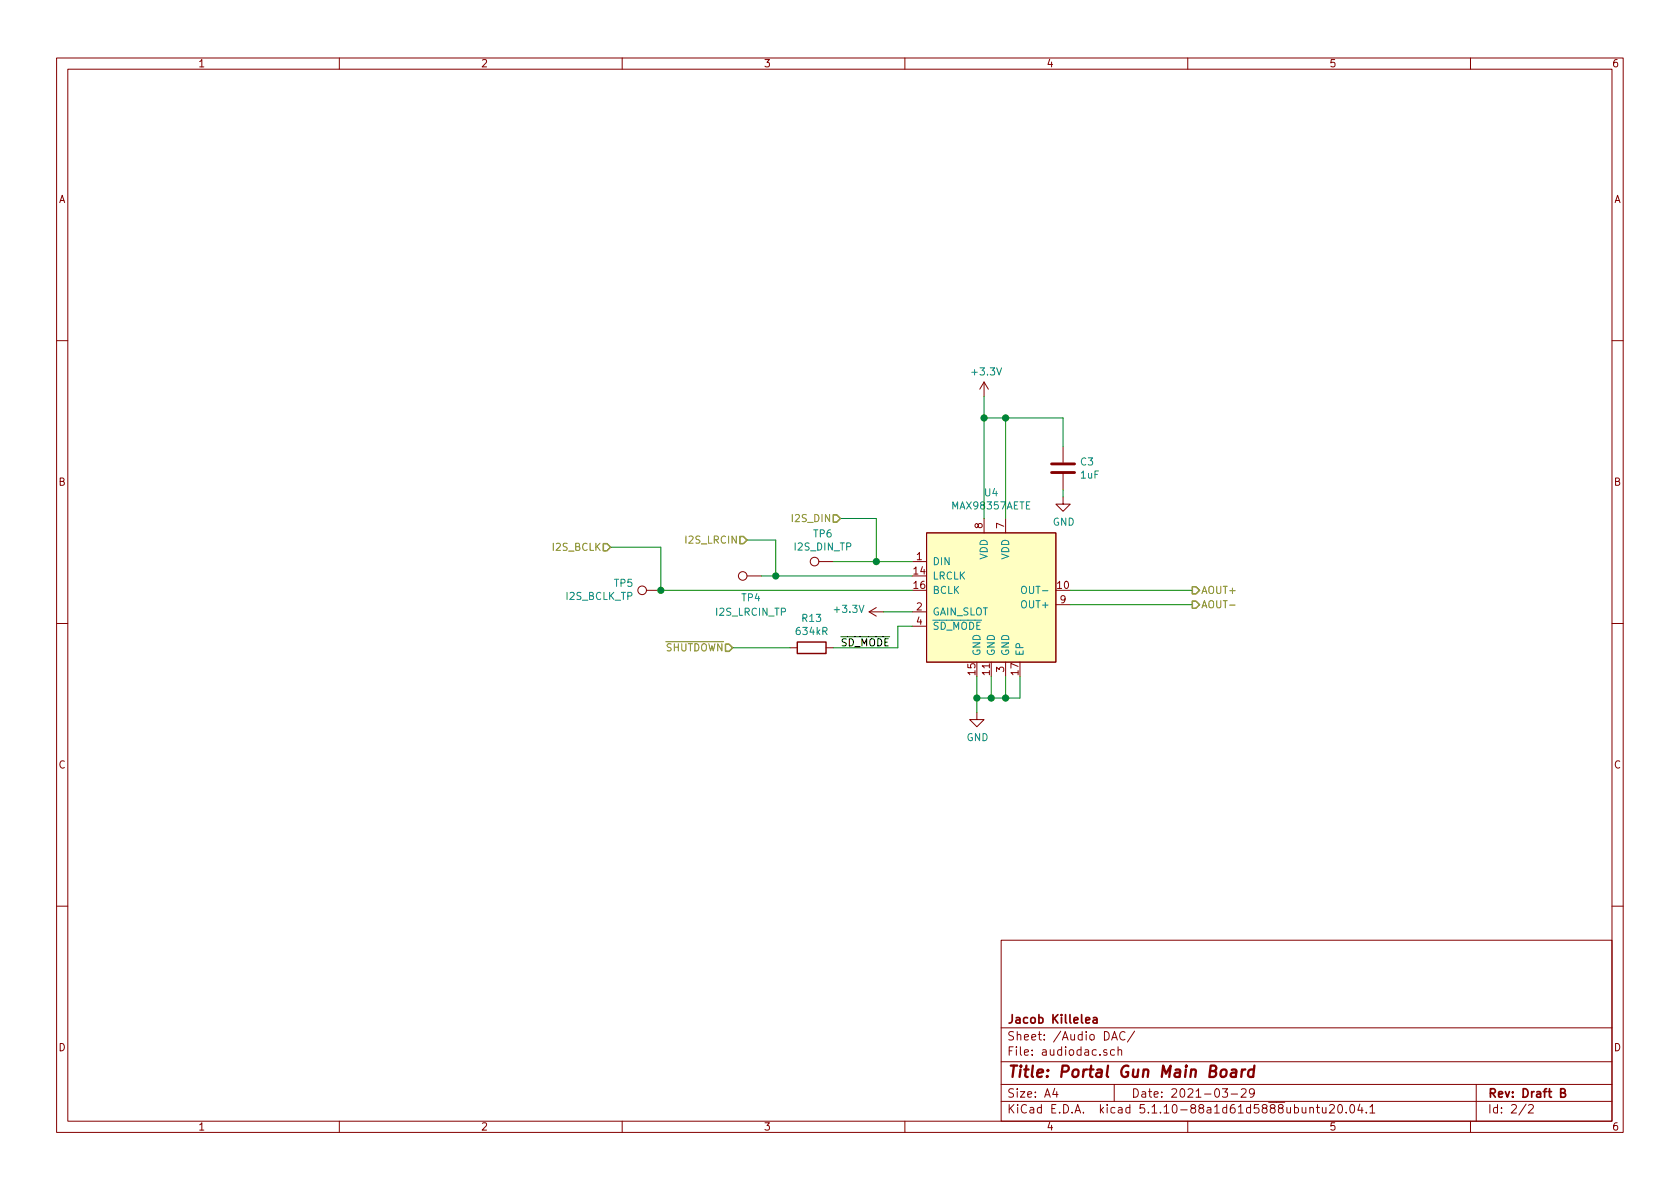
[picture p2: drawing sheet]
EESchema Schematic File Version 4
EELAYER 30 0
EELAYER END
$Descr A4 11693 8268
encoding utf-8
Sheet 2 2
Title "Portal Gun Main Board"
Date "2021-03-29"
Rev "Draft B"
Comp "Jacob Killelea"
Comment1 ""
Comment2 ""
Comment3 ""
Comment4 ""
$EndDescr
Text HLabel 8300 4100 2    50   Output ~ 0
AOUT+
Text HLabel 8300 4200 2    50   Output ~ 0
AOUT-
Wire Wire Line
	7450 4200 8300 4200
Text HLabel 5200 3750 0    50   Input ~ 0
I2S_LRCIN
Text HLabel 4250 3800 0    50   Input ~ 0
I2S_BCLK
$Comp
L power:+3.3V #PWR0119
U 1 1
P 6850 2750
F 0 "#PWR0119" H 6850 2600 50  0001 C CNN
F 1 "+3.3V" H 6865 2923 50  0000 C CNN
F 2 "" H 6850 2750 50  0001 C CNN
F 3 "" H 6850 2750 50  0001 C CNN
	1    6850 2750
	1    0    0    -1  
$EndComp
$Comp
L Device:C C?
U 1 1
P 7400 3250
AR Path="/602A02BF" Ref="C?"  Part="1" 
AR Path="/601DE08D/602A02BF" Ref="C3"  Part="1" 
F 0 "C3" H 7515 3296 50  0000 L CNN
F 1 "1uF" H 7515 3205 50  0000 L CNN
F 2 "Capacitor_SMD:C_0805_2012Metric" H 7438 3100 50  0001 C CNN
F 3 "~" H 7400 3250 50  0001 C CNN
	1    7400 3250
	1    0    0    -1  
$EndComp
$Comp
L power:GND #PWR0125
U 1 1
P 7400 3450
F 0 "#PWR0125" H 7400 3200 50  0001 C CNN
F 1 "GND" H 7405 3277 50  0000 C CNN
F 2 "" H 7400 3450 50  0001 C CNN
F 3 "" H 7400 3450 50  0001 C CNN
	1    7400 3450
	1    0    0    -1  
$EndComp
Wire Wire Line
	7400 3450 7400 3400
$Comp
L power:GND #PWR0127
U 1 1
P 6800 4950
F 0 "#PWR0127" H 6800 4700 50  0001 C CNN
F 1 "GND" H 6805 4777 50  0000 C CNN
F 2 "" H 6800 4950 50  0001 C CNN
F 3 "" H 6800 4950 50  0001 C CNN
	1    6800 4950
	1    0    0    -1  
$EndComp
Wire Wire Line
	7450 4100 8300 4100
Text HLabel 5850 3600 0    50   Input ~ 0
I2S_DIN
Wire Wire Line
	5400 4000 6350 4000
$Comp
L Connector:TestPoint TP4
U 1 1
P 5300 4000
F 0 "TP4" V 5450 4072 50  0000 C CNN
F 1 "I2S_LRCIN_TP" V 5550 4072 50  0000 C CNN
F 2 "TestPoint:TestPoint_Pad_D1.5mm" H 5500 4000 50  0001 C CNN
F 3 "~" H 5500 4000 50  0001 C CNN
	1    5300 4000
	0    -1   1    0   
$EndComp
Connection ~ 5400 4000
Wire Wire Line
	5400 3750 5400 4000
Wire Wire Line
	5200 3750 5400 3750
Wire Wire Line
	4250 3800 4600 3800
Wire Wire Line
	4600 3800 4600 4100
Wire Wire Line
	4600 4100 6350 4100
$Comp
L Connector:TestPoint TP5
U 1 1
P 4600 4100
F 0 "TP5" V 4646 4288 50  0000 L CNN
F 1 "I2S_BCLK_TP" V 4555 4288 50  0000 L CNN
F 2 "TestPoint:TestPoint_Pad_D1.5mm" H 4800 4100 50  0001 C CNN
F 3 "~" H 4800 4100 50  0001 C CNN
	1    4600 4100
	0    -1   -1   0   
$EndComp
Connection ~ 4600 4100
Wire Wire Line
	5850 3600 6100 3600
$Comp
L AudioDac:MAX98357AETE U4
U 1 1
P 6900 3350
F 0 "U4" H 6900 3281 50  0000 C CNN
F 1 "MAX98357AETE" H 6900 3190 50  0000 C CNN
F 2 "Package_DFN_QFN:TQFN-16-1EP_3x3mm_P0.5mm_EP1.23x1.23mm" H 6900 3350 50  0001 C CNN
F 3 "https://datasheets.maximintegrated.com/en/ds/MAX98357A-MAX98357B.pdf" H 6900 3350 50  0001 C CNN
	1    6900 3350
	1    0    0    -1  
$EndComp
Wire Wire Line
	6800 4700 6800 4850
Wire Wire Line
	6850 3600 6850 2900
Wire Wire Line
	6850 2900 7000 2900
Wire Wire Line
	7400 2900 7400 3100
Wire Wire Line
	7000 3600 7000 2900
Connection ~ 7000 2900
Wire Wire Line
	7000 2900 7400 2900
Connection ~ 6850 2900
Wire Wire Line
	6850 2750 6850 2900
Wire Wire Line
	6900 4850 6900 4700
Wire Wire Line
	6800 4850 6900 4850
Connection ~ 6800 4850
Wire Wire Line
	6800 4850 6800 4950
Wire Wire Line
	6900 4850 7000 4850
Wire Wire Line
	7000 4850 7000 4700
Connection ~ 6900 4850
Text HLabel 5100 4500 0    50   Input ~ 0
~SHUTDOWN
Wire Wire Line
	6250 4500 6250 4350
Wire Wire Line
	6250 4350 6350 4350
Wire Wire Line
	5100 4500 5500 4500
$Comp
L power:+3.3V #PWR0104
U 1 1
P 6150 4250
F 0 "#PWR0104" H 6150 4100 50  0001 C CNN
F 1 "+3.3V" V 6165 4378 50  0000 L CNN
F 2 "" H 6150 4250 50  0001 C CNN
F 3 "" H 6150 4250 50  0001 C CNN
	1    6150 4250
	0    -1   -1   0   
$EndComp
Wire Wire Line
	6150 4250 6350 4250
Wire Wire Line
	6100 3900 6350 3900
Connection ~ 6100 3900
Wire Wire Line
	6100 3600 6100 3900
$Comp
L Connector:TestPoint TP6
U 1 1
P 5800 3900
F 0 "TP6" V 5605 3972 50  0000 C CNN
F 1 "I2S_DIN_TP" V 5696 3972 50  0000 C CNN
F 2 "TestPoint:TestPoint_Pad_D1.5mm" H 6000 3900 50  0001 C CNN
F 3 "~" H 6000 3900 50  0001 C CNN
	1    5800 3900
	0    -1   1    0   
$EndComp
Wire Wire Line
	5800 3900 6100 3900
Wire Wire Line
	5300 4000 5400 4000
$Comp
L Device:R R13
U 1 1
P 5650 4500
F 0 "R13" V 5443 4500 50  0000 C CNN
F 1 "634kR" V 5534 4500 50  0000 C CNN
F 2 "Resistor_SMD:R_0603_1608Metric" V 5580 4500 50  0001 C CNN
F 3 "~" H 5650 4500 50  0001 C CNN
	1    5650 4500
	0    1    1    0   
$EndComp
Wire Wire Line
	5800 4500 6250 4500
Text Label 5850 4500 0    50   ~ 0
~SD_MODE
Wire Wire Line
	7000 4850 7100 4850
Wire Wire Line
	7100 4850 7100 4700
Connection ~ 7000 4850
$EndSCHEMATC
